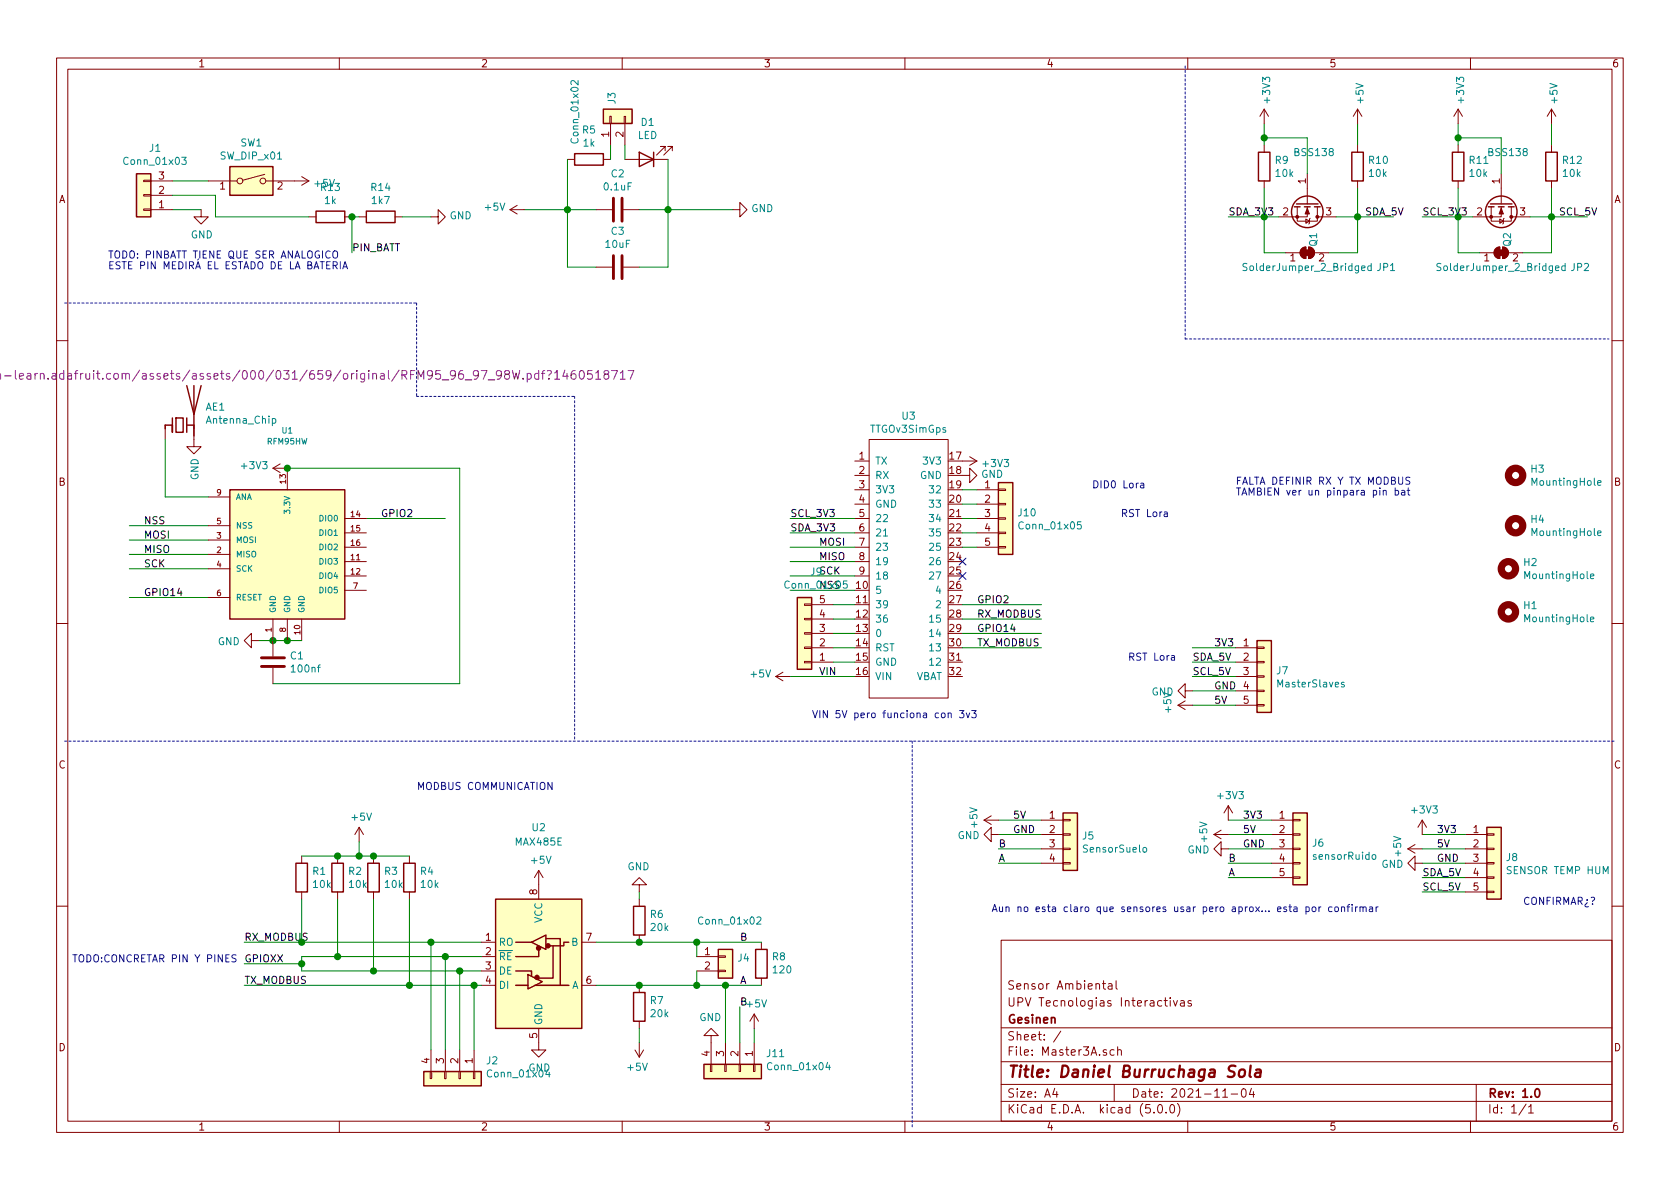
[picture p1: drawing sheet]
EESchema Schematic File Version 4
EELAYER 30 0
EELAYER END
$Descr A4 11693 8268
encoding utf-8
Sheet 1 1
Title "Daniel Burruchaga Sola"
Date "2021-11-04"
Rev "1.0"
Comp "Gesinen "
Comment1 "UPV Tecnologias Interactivas "
Comment2 "Sensor Ambiental"
Comment3 ""
Comment4 ""
$EndDescr
$Comp
L Master3A-rescue:Master3A-rescue_TTGOv3SimGps-TTGO U3
U 1 1
P 6300 3800
F 0 "U3" H 6325 4715 50  0000 C CNN
F 1 "TTGOv3SimGps" H 6325 4624 50  0000 C CNN
F 2 "TTGO:TTGo_sinGuia" H 6250 4150 50  0001 C CNN
F 3 "" H 6250 4150 50  0001 C CNN
	1    6300 3800
	1    0    0    -1  
$EndComp
Text Notes 5650 5000 0    50   ~ 0
VIN 5V pero funciona con 3v3\n
$Comp
L Master3A-rescue:power_GND #PWR01
U 1 1
P 6700 3300
F 0 "#PWR01" H 6700 3050 50  0001 C CNN
F 1 "GND" V 6705 3172 50  0000 R CNN
F 2 "" H 6700 3300 50  0001 C CNN
F 3 "" H 6700 3300 50  0001 C CNN
	1    6700 3300
	0    -1   -1   0   
$EndComp
$Comp
L Master3A-rescue:power_+3V3 #PWR02
U 1 1
P 6700 3200
F 0 "#PWR02" H 6700 3050 50  0001 C CNN
F 1 "+3V3" V 6715 3328 50  0000 L CNN
F 2 "" H 6700 3200 50  0001 C CNN
F 3 "" H 6700 3200 50  0001 C CNN
	1    6700 3200
	0    1    1    0   
$EndComp
Wire Wire Line
	5950 4700 5500 4700
Text Label 5700 4700 0    50   ~ 0
VIN
Wire Wire Line
	5950 4000 5500 4000
Text Label 5700 4100 0    50   ~ 0
NSS
Wire Wire Line
	5950 4100 5500 4100
Text Label 5700 4000 0    50   ~ 0
SCK
Wire Wire Line
	5950 3800 5500 3800
Text Label 5700 3900 0    50   ~ 0
MISO
Wire Wire Line
	5950 3900 5500 3900
Text Label 5700 3800 0    50   ~ 0
MOSI
Wire Wire Line
	1200 1250 1450 1250
Wire Wire Line
	1200 1450 1400 1450
$Comp
L Master3A-rescue:power_GND #PWR03
U 1 1
P 1400 1450
F 0 "#PWR03" H 1400 1200 50  0001 C CNN
F 1 "GND" H 1405 1277 50  0000 C CNN
F 2 "" H 1400 1450 50  0001 C CNN
F 3 "" H 1400 1450 50  0001 C CNN
	1    1400 1450
	1    0    0    -1  
$EndComp
$Comp
L Master3A-rescue:power_+5V #PWR04
U 1 1
P 2050 1250
F 0 "#PWR04" H 2050 1100 50  0001 C CNN
F 1 "+5V" V 2065 1378 50  0000 L CNN
F 2 "" H 2050 1250 50  0001 C CNN
F 3 "" H 2050 1250 50  0001 C CNN
	1    2050 1250
	0    1    1    0   
$EndComp
$Comp
L Master3A-rescue:Switch_SW_DIP_x01 SW1
U 1 1
P 1750 1250
F 0 "SW1" H 1750 1517 50  0000 C CNN
F 1 "SW_DIP_x01" H 1750 1426 50  0000 C CNN
F 2 "Connector_PinHeader_2.54mm:PinHeader_1x02_P2.54mm_Vertical" H 1750 1250 50  0001 C CNN
F 3 "" H 1750 1250 50  0001 C CNN
	1    1750 1250
	1    0    0    -1  
$EndComp
Text Notes 6900 6350 0    50   ~ 0
Aun no esta claro que sensores usar pero aprox... esta por confirmar 
$Comp
L Master3A-rescue:power_+5V #PWR05
U 1 1
P 5500 4700
F 0 "#PWR05" H 5500 4550 50  0001 C CNN
F 1 "+5V" V 5515 4828 50  0000 L CNN
F 2 "" H 5500 4700 50  0001 C CNN
F 3 "" H 5500 4700 50  0001 C CNN
	1    5500 4700
	0    -1   -1   0   
$EndComp
$Comp
L Master3A-rescue:Interface_UART_MAX485E U2
U 1 1
P 3750 6650
F 0 "U2" H 3750 7550 50  0000 C CNN
F 1 "MAX485E" H 3750 7450 50  0000 C CNN
F 2 "Package_SO:SOP-8_5.28x5.23mm_P1.27mm" H 3750 5950 50  0001 C CNN
F 3 "https://datasheets.maximintegrated.com/en/ds/MAX1487E-MAX491E.pdf" H 3750 6700 50  0001 C CNN
	1    3750 6650
	1    0    0    -1  
$EndComp
$Comp
L Master3A-rescue:Device_R R4
U 1 1
P 2850 6100
F 0 "R4" H 2920 6146 50  0000 L CNN
F 1 "10k" H 2920 6055 50  0000 L CNN
F 2 "Resistor_SMD:R_0805_2012Metric_Pad1.15x1.40mm_HandSolder" V 2780 6100 50  0001 C CNN
F 3 "~" H 2850 6100 50  0001 C CNN
	1    2850 6100
	1    0    0    -1  
$EndComp
$Comp
L Master3A-rescue:Device_R R3
U 1 1
P 2600 6100
F 0 "R3" H 2670 6146 50  0000 L CNN
F 1 "10k" H 2670 6055 50  0000 L CNN
F 2 "Resistor_SMD:R_0805_2012Metric_Pad1.15x1.40mm_HandSolder" V 2530 6100 50  0001 C CNN
F 3 "~" H 2600 6100 50  0001 C CNN
	1    2600 6100
	1    0    0    -1  
$EndComp
$Comp
L Master3A-rescue:Device_R R2
U 1 1
P 2350 6100
F 0 "R2" H 2420 6146 50  0000 L CNN
F 1 "10k" H 2420 6055 50  0000 L CNN
F 2 "Resistor_SMD:R_0805_2012Metric_Pad1.15x1.40mm_HandSolder" V 2280 6100 50  0001 C CNN
F 3 "~" H 2350 6100 50  0001 C CNN
	1    2350 6100
	1    0    0    -1  
$EndComp
$Comp
L Master3A-rescue:Device_R R1
U 1 1
P 2100 6100
F 0 "R1" H 2170 6146 50  0000 L CNN
F 1 "10k" H 2170 6055 50  0000 L CNN
F 2 "Resistor_SMD:R_0805_2012Metric_Pad1.15x1.40mm_HandSolder" V 2030 6100 50  0001 C CNN
F 3 "~" H 2100 6100 50  0001 C CNN
	1    2100 6100
	1    0    0    -1  
$EndComp
Wire Wire Line
	1700 6550 2100 6550
Wire Wire Line
	2100 6750 2600 6750
Wire Wire Line
	2100 6250 2100 6550
Connection ~ 2100 6550
Wire Wire Line
	2350 6250 2350 6650
Connection ~ 2350 6650
Wire Wire Line
	2100 6650 2350 6650
Wire Wire Line
	2600 6250 2600 6750
Connection ~ 2600 6750
Wire Wire Line
	2850 6250 2850 6850
Connection ~ 2850 6850
Wire Wire Line
	1700 6850 2850 6850
Wire Wire Line
	2100 5950 2350 5950
Connection ~ 2350 5950
Connection ~ 2600 5950
$Comp
L Master3A-rescue:power_+5V #PWR06
U 1 1
P 2500 5850
F 0 "#PWR06" H 2500 5700 50  0001 C CNN
F 1 "+5V" H 2515 6023 50  0000 C CNN
F 2 "" H 2500 5850 50  0001 C CNN
F 3 "" H 2500 5850 50  0001 C CNN
	1    2500 5850
	1    0    0    -1  
$EndComp
Wire Wire Line
	2500 5850 2500 5950
Connection ~ 2500 5950
$Comp
L Master3A-rescue:power_GND #PWR07
U 1 1
P 3750 7250
F 0 "#PWR07" H 3750 7000 50  0001 C CNN
F 1 "GND" H 3755 7077 50  0000 C CNN
F 2 "" H 3750 7250 50  0001 C CNN
F 3 "" H 3750 7250 50  0001 C CNN
	1    3750 7250
	1    0    0    -1  
$EndComp
$Comp
L Master3A-rescue:power_+5V #PWR08
U 1 1
P 3750 6150
F 0 "#PWR08" H 3750 6000 50  0001 C CNN
F 1 "+5V" H 3765 6323 50  0000 C CNN
F 2 "" H 3750 6150 50  0001 C CNN
F 3 "" H 3750 6150 50  0001 C CNN
	1    3750 6150
	1    0    0    -1  
$EndComp
$Comp
L Master3A-rescue:Device_R R7
U 1 1
P 4450 7000
F 0 "R7" H 4520 7046 50  0000 L CNN
F 1 "20k" H 4520 6955 50  0000 L CNN
F 2 "Resistor_SMD:R_0805_2012Metric_Pad1.15x1.40mm_HandSolder" V 4380 7000 50  0001 C CNN
F 3 "~" H 4450 7000 50  0001 C CNN
	1    4450 7000
	1    0    0    -1  
$EndComp
$Comp
L Master3A-rescue:Device_R R6
U 1 1
P 4450 6400
F 0 "R6" H 4520 6446 50  0000 L CNN
F 1 "20k" H 4520 6355 50  0000 L CNN
F 2 "Resistor_SMD:R_0805_2012Metric_Pad1.15x1.40mm_HandSolder" V 4380 6400 50  0001 C CNN
F 3 "~" H 4450 6400 50  0001 C CNN
	1    4450 6400
	1    0    0    -1  
$EndComp
Wire Wire Line
	4150 6550 4450 6550
Connection ~ 4450 6550
Wire Wire Line
	4150 6850 4450 6850
$Comp
L Master3A-rescue:Connector_Generic_Conn_01x02 J4
U 1 1
P 5050 6650
F 0 "J4" H 5130 6642 50  0000 L CNN
F 1 "Conn_01x02" H 4850 6900 50  0000 L CNN
F 2 "Connector_PinHeader_2.54mm:PinHeader_1x02_P2.54mm_Vertical" H 5050 6650 50  0001 C CNN
F 3 "~" H 5050 6650 50  0001 C CNN
	1    5050 6650
	1    0    0    -1  
$EndComp
Wire Wire Line
	4850 6550 4850 6650
Wire Wire Line
	4850 6850 4850 6750
Connection ~ 4450 6850
Wire Wire Line
	4450 6200 4450 6250
$Comp
L Master3A-rescue:power_+5V #PWR09
U 1 1
P 4450 7250
F 0 "#PWR09" H 4450 7100 50  0001 C CNN
F 1 "+5V" H 4465 7423 50  0000 C CNN
F 2 "" H 4450 7250 50  0001 C CNN
F 3 "" H 4450 7250 50  0001 C CNN
	1    4450 7250
	-1   0    0    1   
$EndComp
Wire Wire Line
	4450 7150 4450 7250
$Comp
L Master3A-rescue:power_GND #PWR010
U 1 1
P 4450 6200
F 0 "#PWR010" H 4450 5950 50  0001 C CNN
F 1 "GND" H 4455 6027 50  0000 C CNN
F 2 "" H 4450 6200 50  0001 C CNN
F 3 "" H 4450 6200 50  0001 C CNN
	1    4450 6200
	-1   0    0    1   
$EndComp
$Comp
L Master3A-rescue:Device_R R8
U 1 1
P 5300 6700
F 0 "R8" H 5230 6654 50  0000 R CNN
F 1 "120" H 5230 6745 50  0000 R CNN
F 2 "Resistor_SMD:R_0805_2012Metric_Pad1.15x1.40mm_HandSolder" V 5230 6700 50  0001 C CNN
F 3 "~" H 5300 6700 50  0001 C CNN
	1    5300 6700
	-1   0    0    1   
$EndComp
Connection ~ 4850 6550
Connection ~ 4850 6850
$Comp
L Master3A-rescue:Device_R R5
U 1 1
P 4100 1100
F 0 "R5" V 3893 1100 50  0000 C CNN
F 1 "1k" V 3984 1100 50  0000 C CNN
F 2 "Resistor_SMD:R_0805_2012Metric_Pad1.15x1.40mm_HandSolder" V 4030 1100 50  0001 C CNN
F 3 "~" H 4100 1100 50  0001 C CNN
	1    4100 1100
	0    1    1    0   
$EndComp
$Comp
L Master3A-rescue:Device_LED D1
U 1 1
P 4500 1100
F 0 "D1" H 4492 845 50  0000 C CNN
F 1 "LED" H 4492 936 50  0000 C CNN
F 2 "Diode_SMD:D_0805_2012Metric_Pad1.15x1.40mm_HandSolder" H 4500 1100 50  0001 C CNN
F 3 "~" H 4500 1100 50  0001 C CNN
	1    4500 1100
	-1   0    0    1   
$EndComp
$Comp
L Master3A-rescue:Device_C C3
U 1 1
P 4300 1850
F 0 "C3" V 4048 1850 50  0000 C CNN
F 1 "10uF" V 4139 1850 50  0000 C CNN
F 2 "Capacitor_SMD:C_1206_3216Metric_Pad1.42x1.75mm_HandSolder" H 4338 1700 50  0001 C CNN
F 3 "~" H 4300 1850 50  0001 C CNN
	1    4300 1850
	0    1    1    0   
$EndComp
$Comp
L Master3A-rescue:Device_C C2
U 1 1
P 4300 1450
F 0 "C2" V 4048 1450 50  0000 C CNN
F 1 "0.1uF" V 4139 1450 50  0000 C CNN
F 2 "Capacitor_SMD:C_1206_3216Metric_Pad1.42x1.75mm_HandSolder" H 4338 1300 50  0001 C CNN
F 3 "~" H 4300 1450 50  0001 C CNN
	1    4300 1450
	0    1    1    0   
$EndComp
Wire Wire Line
	4650 1100 4650 1450
Wire Wire Line
	4450 1450 4650 1450
Wire Wire Line
	4650 1850 4450 1850
Connection ~ 4650 1450
Wire Wire Line
	3950 1100 3950 1450
Wire Wire Line
	3650 1450 3950 1450
Wire Wire Line
	3950 1850 4150 1850
Connection ~ 3950 1450
$Comp
L Master3A-rescue:power_GND #PWR011
U 1 1
P 5100 1450
F 0 "#PWR011" H 5100 1200 50  0001 C CNN
F 1 "GND" V 5105 1322 50  0000 R CNN
F 2 "" H 5100 1450 50  0001 C CNN
F 3 "" H 5100 1450 50  0001 C CNN
	1    5100 1450
	0    -1   -1   0   
$EndComp
$Comp
L Master3A-rescue:Connector_Generic_Conn_01x02 J3
U 1 1
P 4250 800
F 0 "J3" H 4330 792 50  0000 L CNN
F 1 "Conn_01x02" H 4050 1050 50  0000 L CNN
F 2 "Connector_PinHeader_2.54mm:PinHeader_1x02_P2.54mm_Vertical" H 4250 800 50  0001 C CNN
F 3 "~" H 4250 800 50  0001 C CNN
	1    4250 800 
	0    -1   -1   0   
$EndComp
Wire Wire Line
	4250 1100 4250 1000
Wire Wire Line
	4350 1100 4350 1000
Text Notes 2900 5500 0    50   ~ 0
MODBUS COMMUNICATION
Wire Wire Line
	10200 5900 9900 5900
Wire Wire Line
	10200 6000 9900 6000
Wire Wire Line
	10200 6100 9900 6100
Wire Wire Line
	10200 6200 9900 6200
Text Label 10000 5900 0    50   ~ 0
5V
Text Label 10000 6000 0    50   ~ 0
GND
$Comp
L Master3A-rescue:power_+5V #PWR012
U 1 1
P 9900 5900
F 0 "#PWR012" H 9900 5750 50  0001 C CNN
F 1 "+5V" H 9915 6073 50  0000 C CNN
F 2 "" H 9900 5900 50  0001 C CNN
F 3 "" H 9900 5900 50  0001 C CNN
	1    9900 5900
	0    -1   -1   0   
$EndComp
$Comp
L Master3A-rescue:power_GND #PWR013
U 1 1
P 9900 6000
F 0 "#PWR013" H 9900 5750 50  0001 C CNN
F 1 "GND" V 9905 5872 50  0000 R CNN
F 2 "" H 9900 6000 50  0001 C CNN
F 3 "" H 9900 6000 50  0001 C CNN
	1    9900 6000
	0    1    1    0   
$EndComp
$Comp
L Master3A-rescue:Connector_Generic_Conn_01x05 J8
U 1 1
P 10400 6000
F 0 "J8" H 10479 6042 50  0000 L CNN
F 1 "SENSOR TEMP HUM" H 10479 5951 50  0000 L CNN
F 2 "Connector_JST:JST_PH_B5B-PH-K_1x05_P2.00mm_Vertical" H 10400 6000 50  0001 C CNN
F 3 "~" H 10400 6000 50  0001 C CNN
	1    10400 6000
	1    0    0    -1  
$EndComp
Wire Wire Line
	10200 5800 9900 5800
Text Label 10000 5800 0    50   ~ 0
3V3
$Comp
L Master3A-rescue:power_+3V3 #PWR014
U 1 1
P 9900 5800
F 0 "#PWR014" H 9900 5650 50  0001 C CNN
F 1 "+3V3" H 9915 5973 50  0000 C CNN
F 2 "" H 9900 5800 50  0001 C CNN
F 3 "" H 9900 5800 50  0001 C CNN
	1    9900 5800
	1    0    0    -1  
$EndComp
$Comp
L Master3A-rescue:power_+5V #PWR015
U 1 1
P 3650 1450
F 0 "#PWR015" H 3650 1300 50  0001 C CNN
F 1 "+5V" V 3665 1578 50  0000 L CNN
F 2 "" H 3650 1450 50  0001 C CNN
F 3 "" H 3650 1450 50  0001 C CNN
	1    3650 1450
	0    -1   -1   0   
$EndComp
Text Notes 10600 6300 0    50   ~ 0
CONFIRMAR¿?\n
Text Label 5150 6550 0    50   ~ 0
B
Text Label 5150 6850 0    50   ~ 0
A
Wire Wire Line
	2100 6650 2100 6700
Text Label 1700 6550 0    50   ~ 0
RX_MODBUS
Text Label 1700 6850 0    50   ~ 0
TX_MODBUS
Connection ~ 2100 6700
Wire Wire Line
	1700 6700 2100 6700
Text Label 1700 6700 0    50   ~ 0
GPIOXX
Text Notes 500  6700 0    50   ~ 0
TODO:CONCRETAR PIN Y PINES\n
$Comp
L Master3A-rescue:Connector_Generic_Conn_01x03 J1
U 1 1
P 1000 1350
F 0 "J1" H 920 1025 50  0000 C CNN
F 1 "Conn_01x03" H 920 1116 50  0000 C CNN
F 2 "Connector_PinHeader_2.54mm:PinHeader_1x03_P2.54mm_Vertical" H 1000 1350 50  0001 C CNN
F 3 "~" H 1000 1350 50  0001 C CNN
	1    1000 1350
	-1   0    0    1   
$EndComp
Wire Wire Line
	1200 1350 1500 1350
Text Notes 750  1950 0    50   ~ 0
TODO: PINBATT TIENE QUE SER ANALOGICO\nESTE PIN MEDIRÁ EL ESTADO DE LA BATERIA\n\n
Wire Wire Line
	6700 4400 7250 4400
Text Label 6800 4400 0    50   ~ 0
GPIO14
Wire Wire Line
	6700 4200 7250 4200
Text Label 6800 4200 0    50   ~ 0
GPIO2
Text Notes 350  8350 0    50   ~ 0
https://es.aliexpress.com/item/1005001359657779.html?src=google%2Chttps%3A%2F%2Fwww.aliexpress.com%2Fitem%2F1005001359657779.html%3F_randl_currency%3DEUR&src=google&src=google&albch=shopping&acnt=439-079-4345&slnk=&plac=&mtctp=&albbt=Google_7_shopping&gclsrc=aw.ds&albagn=888888&ds_e_adid=438858099979&ds_e_matchtype=&ds_e_device=c&ds_e_network=u&ds_e_product_group_id=883147840299&ds_e_product_id=es1005001359657779&ds_e_product_merchant_id=101171402&ds_e_product_country=ES&ds_e_product_language=es&ds_e_product_channel=online&ds_e_product_store_id=&ds_url_v=2&ds_dest_url=https%3A%2F%2Fs.click.aliexpress.com%2Fdeep_link.htm%3Faff_short_key%3DUneMJZVf&albcp=10191226958&albag=102259630456&isSmbAutoCall=false&needSmbHouyi=false&gclid=Cj0KCQiAsqOMBhDFARIsAFBTN3f0AL_SVhrWTl9d-SthGvmfuoq4bwtWtjJmG87wOl-F1FKmeiQRbW8aAmVfEALw_wcB&aff_fcid=f5d504764dfc419191d0ab642615e400-1636397437392-02716-UneMJZVf&aff_fsk=UneMJZVf&aff_platform=aaf&sk=UneMJZVf&aff_trace_key=f5d504764dfc419191d0ab642615e400-1636397437392-02716-UneMJZVf&terminal_id=947cb51e9fbf47ec9faaf93292b05dc2
$Comp
L Master3A-rescue:Connector_Generic_Conn_01x04 J2
U 1 1
P 3200 7500
F 0 "J2" V 3073 7680 50  0000 L CNN
F 1 "Conn_01x04" V 3164 7680 50  0000 L CNN
F 2 "Connector_PinHeader_2.54mm:PinHeader_1x04_P2.54mm_Vertical" H 3200 7500 50  0001 C CNN
F 3 "~" H 3200 7500 50  0001 C CNN
	1    3200 7500
	0    1    1    0   
$EndComp
Wire Wire Line
	3300 6850 3300 7300
Connection ~ 3300 6850
Wire Wire Line
	3200 6750 3200 7300
Connection ~ 3200 6750
Wire Wire Line
	3100 6650 3100 7300
Connection ~ 3100 6650
Wire Wire Line
	3000 6550 3000 7300
Connection ~ 3000 6550
Text Notes 7800 3600 0    50   ~ 0
RST Lora\n
Text Notes 7600 3400 0    50   ~ 0
DID0 Lora\n
Wire Wire Line
	5500 3700 5950 3700
Wire Wire Line
	5950 3600 5500 3600
$Comp
L Master3A-rescue:Transistor_FET_BSS138 Q2
U 1 1
P 10450 1400
F 0 "Q2" H 10655 1446 50  0000 L CNN
F 1 "BSS138" V 10100 1300 50  0000 L CNN
F 2 "Package_TO_SOT_SMD:SOT-23" H 10650 1325 50  0001 L CIN
F 3 "https://www.fairchildsemi.com/datasheets/BS/BSS138.pdf" H 10450 1400 50  0001 L CNN
	1    10450 1400
	0    1    1    0   
$EndComp
$Comp
L Master3A-rescue:Device_R R12
U 1 1
P 10800 1150
F 0 "R12" H 10870 1196 50  0000 L CNN
F 1 "10k" H 10870 1105 50  0000 L CNN
F 2 "Resistor_SMD:R_0805_2012Metric_Pad1.15x1.40mm_HandSolder" V 10730 1150 50  0001 C CNN
F 3 "~" H 10800 1150 50  0001 C CNN
	1    10800 1150
	1    0    0    -1  
$EndComp
$Comp
L Master3A-rescue:Device_R R11
U 1 1
P 10150 1150
F 0 "R11" H 10220 1196 50  0000 L CNN
F 1 "10k" H 10220 1105 50  0000 L CNN
F 2 "Resistor_SMD:R_0805_2012Metric_Pad1.15x1.40mm_HandSolder" V 10080 1150 50  0001 C CNN
F 3 "~" H 10150 1150 50  0001 C CNN
	1    10150 1150
	1    0    0    -1  
$EndComp
$Comp
L Master3A-rescue:Jumper_SolderJumper_2_Bridged JP2
U 1 1
P 10450 1750
F 0 "JP2" H 11000 1650 50  0000 C CNN
F 1 "SolderJumper_2_Bridged" H 10450 1650 50  0000 C CNN
F 2 "Connector_PinHeader_2.54mm:PinHeader_1x02_P2.54mm_Vertical" H 10450 1750 50  0001 C CNN
F 3 "~" H 10450 1750 50  0001 C CNN
	1    10450 1750
	1    0    0    -1  
$EndComp
Wire Wire Line
	10800 1000 10800 850 
Wire Wire Line
	10150 850  10150 950 
Wire Wire Line
	10150 1300 10150 1500
Wire Wire Line
	9900 1500 10150 1500
Wire Wire Line
	10650 1500 10800 1500
Wire Wire Line
	10800 1300 10800 1500
Wire Wire Line
	10450 1200 10450 950 
Wire Wire Line
	10450 950  10150 950 
Connection ~ 10150 950 
Connection ~ 10800 1500
Connection ~ 10150 1500
Wire Wire Line
	10150 1750 10300 1750
Wire Wire Line
	10800 1750 10600 1750
Text Label 10850 1500 0    50   ~ 0
SCL_5V
Text Label 9900 1500 0    50   ~ 0
SCL_3V3
$Comp
L Master3A-rescue:power_+3V3 #PWR016
U 1 1
P 10150 850
F 0 "#PWR016" H 10150 700 50  0001 C CNN
F 1 "+3V3" V 10165 978 50  0000 L CNN
F 2 "" H 10150 850 50  0001 C CNN
F 3 "" H 10150 850 50  0001 C CNN
	1    10150 850 
	1    0    0    -1  
$EndComp
$Comp
L Master3A-rescue:power_+5V #PWR017
U 1 1
P 10800 850
F 0 "#PWR017" H 10800 700 50  0001 C CNN
F 1 "+5V" V 10815 978 50  0000 L CNN
F 2 "" H 10800 850 50  0001 C CNN
F 3 "" H 10800 850 50  0001 C CNN
	1    10800 850 
	1    0    0    -1  
$EndComp
$Comp
L Master3A-rescue:Transistor_FET_BSS138 Q1
U 1 1
P 9100 1400
F 0 "Q1" H 9305 1446 50  0000 L CNN
F 1 "BSS138" V 8750 1300 50  0000 L CNN
F 2 "Package_TO_SOT_SMD:SOT-23" H 9300 1325 50  0001 L CIN
F 3 "https://www.fairchildsemi.com/datasheets/BS/BSS138.pdf" H 9100 1400 50  0001 L CNN
	1    9100 1400
	0    1    1    0   
$EndComp
$Comp
L Master3A-rescue:Device_R R10
U 1 1
P 9450 1150
F 0 "R10" H 9520 1196 50  0000 L CNN
F 1 "10k" H 9520 1105 50  0000 L CNN
F 2 "Resistor_SMD:R_0805_2012Metric_Pad1.15x1.40mm_HandSolder" V 9380 1150 50  0001 C CNN
F 3 "~" H 9450 1150 50  0001 C CNN
	1    9450 1150
	1    0    0    -1  
$EndComp
$Comp
L Master3A-rescue:Device_R R9
U 1 1
P 8800 1150
F 0 "R9" H 8870 1196 50  0000 L CNN
F 1 "10k" H 8870 1105 50  0000 L CNN
F 2 "Resistor_SMD:R_0805_2012Metric_Pad1.15x1.40mm_HandSolder" V 8730 1150 50  0001 C CNN
F 3 "~" H 8800 1150 50  0001 C CNN
	1    8800 1150
	1    0    0    -1  
$EndComp
Wire Wire Line
	9450 1000 9450 850 
Wire Wire Line
	8800 850  8800 950 
Wire Wire Line
	8800 1300 8800 1500
Wire Wire Line
	8550 1500 8800 1500
Wire Wire Line
	9300 1500 9450 1500
Wire Wire Line
	9450 1300 9450 1500
Wire Wire Line
	9100 1200 9100 950 
Wire Wire Line
	9100 950  8800 950 
Connection ~ 8800 950 
Connection ~ 9450 1500
Connection ~ 8800 1500
Wire Wire Line
	8800 1750 8950 1750
Wire Wire Line
	9450 1750 9250 1750
Text Label 9500 1500 0    50   ~ 0
SDA_5V
Text Label 8550 1500 0    50   ~ 0
SDA_3V3
$Comp
L Master3A-rescue:power_+3V3 #PWR018
U 1 1
P 8800 850
F 0 "#PWR018" H 8800 700 50  0001 C CNN
F 1 "+3V3" V 8815 978 50  0000 L CNN
F 2 "" H 8800 850 50  0001 C CNN
F 3 "" H 8800 850 50  0001 C CNN
	1    8800 850 
	1    0    0    -1  
$EndComp
$Comp
L Master3A-rescue:power_+5V #PWR019
U 1 1
P 9450 850
F 0 "#PWR019" H 9450 700 50  0001 C CNN
F 1 "+5V" V 9465 978 50  0000 L CNN
F 2 "" H 9450 850 50  0001 C CNN
F 3 "" H 9450 850 50  0001 C CNN
	1    9450 850 
	1    0    0    -1  
$EndComp
Wire Notes Line
	6350 5150 6350 7850
Wire Notes Line
	450  2100 2900 2100
Wire Notes Line
	2900 2100 2900 2750
Wire Notes Line
	2900 2750 4000 2750
Wire Notes Line
	4000 2750 4000 5150
Wire Notes Line
	450  5150 11250 5150
Wire Notes Line
	8250 450  8250 2350
Wire Notes Line
	8250 2350 11200 2350
Text Label 2650 3600 0    50   ~ 0
GPIO2
Wire Wire Line
	2550 3600 3100 3600
Wire Wire Line
	1800 4450 1900 4450
Connection ~ 2000 4450
Connection ~ 1900 4450
$Comp
L Master3A-rescue:power_GND #PWR020
U 1 1
P 1350 3050
F 0 "#PWR020" H 1350 2800 50  0001 C CNN
F 1 "GND" V 1355 2922 50  0000 R CNN
F 2 "" H 1350 3050 50  0001 C CNN
F 3 "" H 1350 3050 50  0001 C CNN
	1    1350 3050
	1    0    0    -1  
$EndComp
Text Label 1000 4150 0    50   ~ 0
GPIO14
Wire Wire Line
	900  4150 1450 4150
Text Label 1000 3650 0    50   ~ 0
NSS
Text Label 1000 3950 0    50   ~ 0
SCK
Text Label 1000 3750 0    50   ~ 0
MOSI
Text Label 1000 3850 0    50   ~ 0
MISO
Wire Wire Line
	900  3650 1450 3650
Wire Wire Line
	900  3950 1450 3950
Wire Wire Line
	900  3750 1450 3750
Wire Wire Line
	900  3850 1450 3850
$Comp
L Master3A-rescue:Master3A-rescue_RFM95HW-RFMLIBGIT U1
U 1 1
P 2000 3600
F 0 "U1" H 2000 4214 40  0000 C CNN
F 1 "RFM95HW" H 2000 4138 40  0000 C CNN
F 2 "RF_Module:HOPERF_RFM9XW_SMD" H 2000 3600 30  0001 C CIN
F 3 "https://cdn-learn.adafruit.com/assets/assets/000/031/659/original/RFM95_96_97_98W.pdf?1460518717" H 1950 4600 60  0000 C CNN
	1    2000 3600
	1    0    0    -1  
$EndComp
$Comp
L Master3A-rescue:Device_Antenna_Chip AE1
U 1 1
P 1250 2950
F 0 "AE1" H 1429 3078 50  0000 L CNN
F 1 "Antenna_Chip" H 1429 2987 50  0000 L CNN
F 2 "Connector_Coaxial:U.FL_Hirose_U.FL-R-SMT-1_Vertical" H 1150 3125 50  0001 C CNN
F 3 "~" H 1150 3125 50  0001 C CNN
	1    1250 2950
	1    0    0    -1  
$EndComp
$Comp
L Master3A-rescue:Device_C C1
U 1 1
P 1900 4600
F 0 "C1" H 2015 4646 50  0000 L CNN
F 1 "100nf" H 2015 4555 50  0000 L CNN
F 2 "Capacitor_SMD:C_1206_3216Metric_Pad1.42x1.75mm_HandSolder" H 1938 4450 50  0001 C CNN
F 3 "~" H 1900 4600 50  0001 C CNN
	1    1900 4600
	1    0    0    -1  
$EndComp
$Comp
L Master3A-rescue:power_GND #PWR021
U 1 1
P 1800 4450
F 0 "#PWR021" H 1800 4200 50  0001 C CNN
F 1 "GND" V 1805 4322 50  0000 R CNN
F 2 "" H 1800 4450 50  0001 C CNN
F 3 "" H 1800 4450 50  0001 C CNN
	1    1800 4450
	0    1    1    0   
$EndComp
$Comp
L Master3A-rescue:power_+3V3 #PWR022
U 1 1
P 2000 3250
F 0 "#PWR022" H 2000 3100 50  0001 C CNN
F 1 "+3V3" V 2015 3378 50  0000 L CNN
F 2 "" H 2000 3250 50  0001 C CNN
F 3 "" H 2000 3250 50  0001 C CNN
	1    2000 3250
	0    -1   -1   0   
$EndComp
Wire Wire Line
	2000 3250 3200 3250
Wire Wire Line
	3200 3250 3200 4750
Wire Wire Line
	3200 4750 1900 4750
Connection ~ 2000 3250
Wire Wire Line
	7250 5700 6950 5700
Wire Wire Line
	7250 5800 6950 5800
Wire Wire Line
	7250 5900 6950 5900
Wire Wire Line
	7250 6000 6950 6000
Text Label 7050 5700 0    50   ~ 0
5V
Text Label 7050 5800 0    50   ~ 0
GND
Text Label 6950 5900 0    50   ~ 0
B
Text Label 6950 6000 0    50   ~ 0
A
$Comp
L Master3A-rescue:power_+5V #PWR023
U 1 1
P 6950 5700
F 0 "#PWR023" H 6950 5550 50  0001 C CNN
F 1 "+5V" H 6965 5873 50  0000 C CNN
F 2 "" H 6950 5700 50  0001 C CNN
F 3 "" H 6950 5700 50  0001 C CNN
	1    6950 5700
	0    -1   -1   0   
$EndComp
$Comp
L Master3A-rescue:power_GND #PWR024
U 1 1
P 6950 5800
F 0 "#PWR024" H 6950 5550 50  0001 C CNN
F 1 "GND" V 6955 5672 50  0000 R CNN
F 2 "" H 6950 5800 50  0001 C CNN
F 3 "" H 6950 5800 50  0001 C CNN
	1    6950 5800
	0    1    1    0   
$EndComp
$Comp
L Master3A-rescue:Connector_Generic_Conn_01x05 J6
U 1 1
P 9050 5900
F 0 "J6" H 9130 5942 50  0000 L CNN
F 1 "sensorRuido" H 9130 5851 50  0000 L CNN
F 2 "Connector_JST:JST_PH_B5B-PH-K_1x05_P2.00mm_Vertical" H 9050 5900 50  0001 C CNN
F 3 "~" H 9050 5900 50  0001 C CNN
	1    9050 5900
	1    0    0    -1  
$EndComp
Wire Wire Line
	8850 5700 8550 5700
Text Label 8650 5700 0    50   ~ 0
3V3
$Comp
L Master3A-rescue:power_+3V3 #PWR025
U 1 1
P 8550 5700
F 0 "#PWR025" H 8550 5550 50  0001 C CNN
F 1 "+3V3" H 8565 5873 50  0000 C CNN
F 2 "" H 8550 5700 50  0001 C CNN
F 3 "" H 8550 5700 50  0001 C CNN
	1    8550 5700
	1    0    0    -1  
$EndComp
Wire Wire Line
	8850 5800 8550 5800
Wire Wire Line
	8850 5900 8550 5900
Wire Wire Line
	8850 6000 8550 6000
Wire Wire Line
	8850 6100 8550 6100
Text Label 8650 5800 0    50   ~ 0
5V
Text Label 8650 5900 0    50   ~ 0
GND
Text Label 8550 6000 0    50   ~ 0
B
Text Label 8550 6100 0    50   ~ 0
A
$Comp
L Master3A-rescue:power_+5V #PWR026
U 1 1
P 8550 5800
F 0 "#PWR026" H 8550 5650 50  0001 C CNN
F 1 "+5V" H 8565 5973 50  0000 C CNN
F 2 "" H 8550 5800 50  0001 C CNN
F 3 "" H 8550 5800 50  0001 C CNN
	1    8550 5800
	0    -1   -1   0   
$EndComp
$Comp
L Master3A-rescue:power_GND #PWR027
U 1 1
P 8550 5900
F 0 "#PWR027" H 8550 5650 50  0001 C CNN
F 1 "GND" V 8555 5772 50  0000 R CNN
F 2 "" H 8550 5900 50  0001 C CNN
F 3 "" H 8550 5900 50  0001 C CNN
	1    8550 5900
	0    1    1    0   
$EndComp
Text Notes 8600 3450 0    50   ~ 0
FALTA DEFINIR RX Y TX MODBUS\nTAMBIEN ver un pinpara pin bat
Wire Wire Line
	1500 1350 1500 1500
Wire Wire Line
	1500 1500 2150 1500
$Comp
L Master3A-rescue:Device_R R13
U 1 1
P 2300 1500
F 0 "R13" V 2093 1500 50  0000 C CNN
F 1 "1k" V 2184 1500 50  0000 C CNN
F 2 "Resistor_SMD:R_0805_2012Metric_Pad1.15x1.40mm_HandSolder" V 2230 1500 50  0001 C CNN
F 3 "~" H 2300 1500 50  0001 C CNN
	1    2300 1500
	0    1    1    0   
$EndComp
$Comp
L Master3A-rescue:Device_R R14
U 1 1
P 2650 1500
F 0 "R14" V 2443 1500 50  0000 C CNN
F 1 "1k7" V 2534 1500 50  0000 C CNN
F 2 "Resistor_SMD:R_0805_2012Metric_Pad1.15x1.40mm_HandSolder" V 2580 1500 50  0001 C CNN
F 3 "~" H 2650 1500 50  0001 C CNN
	1    2650 1500
	0    1    1    0   
$EndComp
Wire Wire Line
	2450 1500 2500 1500
$Comp
L Master3A-rescue:power_GND #PWR028
U 1 1
P 3000 1500
F 0 "#PWR028" H 3000 1250 50  0001 C CNN
F 1 "GND" V 3005 1372 50  0000 R CNN
F 2 "" H 3000 1500 50  0001 C CNN
F 3 "" H 3000 1500 50  0001 C CNN
	1    3000 1500
	0    -1   -1   0   
$EndComp
Wire Wire Line
	2800 1500 3000 1500
Text Label 2450 1750 0    50   ~ 0
PIN_BATT
Wire Wire Line
	2450 1500 2450 1750
Connection ~ 2450 1500
Text Label 9900 6100 0    50   ~ 0
SDA_5V
Text Label 9900 6200 0    50   ~ 0
SCL_5V
Text Label 5500 3700 0    50   ~ 0
SDA_3V3
Text Label 5500 3600 0    50   ~ 0
SCL_3V3
NoConn ~ 6700 3900
NoConn ~ 6700 4000
Wire Wire Line
	6700 4300 7250 4300
Wire Wire Line
	6700 4500 7250 4500
Text Label 6800 4300 0    50   ~ 0
RX_MODBUS
Text Label 6800 4500 0    50   ~ 0
TX_MODBUS
$Comp
L Master3A-rescue:Connector_Generic_Conn_01x05 J10
U 1 1
P 7000 3600
F 0 "J10" H 7080 3642 50  0000 L CNN
F 1 "Conn_01x05" H 7080 3551 50  0000 L CNN
F 2 "Connector_PinSocket_2.54mm:PinSocket_1x05_P2.54mm_Vertical" H 7000 3600 50  0001 C CNN
F 3 "~" H 7000 3600 50  0001 C CNN
	1    7000 3600
	1    0    0    -1  
$EndComp
Wire Wire Line
	6700 3400 6800 3400
Wire Wire Line
	6700 3500 6800 3500
Wire Wire Line
	6700 3600 6800 3600
Wire Wire Line
	6700 3700 6800 3700
Wire Wire Line
	6800 3800 6700 3800
$Comp
L Master3A-rescue:Connector_Generic_Conn_01x05 J9
U 1 1
P 5600 4400
F 0 "J9" H 5518 3975 50  0000 C CNN
F 1 "Conn_01x05" H 5518 4066 50  0000 C CNN
F 2 "Connector_PinSocket_2.54mm:PinSocket_1x05_P2.54mm_Vertical" H 5600 4400 50  0001 C CNN
F 3 "~" H 5600 4400 50  0001 C CNN
	1    5600 4400
	-1   0    0    1   
$EndComp
Wire Wire Line
	5950 4200 5800 4200
Wire Wire Line
	5950 4300 5800 4300
Wire Wire Line
	5950 4400 5800 4400
Wire Wire Line
	5950 4500 5800 4500
Wire Wire Line
	5800 4600 5950 4600
$Comp
L Master3A-rescue:Connector_Generic_Conn_01x04 J11
U 1 1
P 5150 7450
F 0 "J11" V 5023 7630 50  0000 L CNN
F 1 "Conn_01x04" V 5114 7630 50  0000 L CNN
F 2 "Connector_PinHeader_2.54mm:PinHeader_1x04_P2.54mm_Vertical" H 5150 7450 50  0001 C CNN
F 3 "~" H 5150 7450 50  0001 C CNN
	1    5150 7450
	0    1    1    0   
$EndComp
Wire Wire Line
	5050 6850 5050 7250
Connection ~ 5050 6850
Wire Wire Line
	5250 7250 5250 7150
$Comp
L Master3A-rescue:power_+5V #PWR029
U 1 1
P 5250 7150
F 0 "#PWR029" H 5250 7000 50  0001 C CNN
F 1 "+5V" H 5265 7323 50  0000 C CNN
F 2 "" H 5250 7150 50  0001 C CNN
F 3 "" H 5250 7150 50  0001 C CNN
	1    5250 7150
	1    0    0    -1  
$EndComp
$Comp
L Master3A-rescue:power_GND #PWR030
U 1 1
P 4950 7250
F 0 "#PWR030" H 4950 7000 50  0001 C CNN
F 1 "GND" H 4955 7077 50  0000 C CNN
F 2 "" H 4950 7250 50  0001 C CNN
F 3 "" H 4950 7250 50  0001 C CNN
	1    4950 7250
	-1   0    0    1   
$EndComp
Wire Wire Line
	1150 3050 1150 3450
Wire Wire Line
	1150 3450 1450 3450
Wire Wire Line
	5150 7250 5150 7000
Text Label 5150 7000 0    50   ~ 0
B
$Comp
L Master3A-rescue:Jumper_SolderJumper_2_Bridged JP1
U 1 1
P 9100 1750
F 0 "JP1" H 9650 1650 50  0000 C CNN
F 1 "SolderJumper_2_Bridged" H 9100 1650 50  0000 C CNN
F 2 "Connector_PinHeader_2.54mm:PinHeader_1x02_P2.54mm_Vertical" H 9100 1750 50  0001 C CNN
F 3 "~" H 9100 1750 50  0001 C CNN
	1    9100 1750
	1    0    0    -1  
$EndComp
$Comp
L Master3A-rescue:Mechanical_MountingHole H1
U 1 1
P 10500 4250
F 0 "H1" H 10600 4296 50  0000 L CNN
F 1 "MountingHole" H 10600 4205 50  0000 L CNN
F 2 "Logo:GesinenLogo" H 10500 4250 50  0001 C CNN
F 3 "~" H 10500 4250 50  0001 C CNN
	1    10500 4250
	1    0    0    -1  
$EndComp
$Comp
L Master3A-rescue:Mechanical_MountingHole H3
U 1 1
P 10550 3300
F 0 "H3" H 10650 3346 50  0000 L CNN
F 1 "MountingHole" H 10650 3255 50  0000 L CNN
F 2 "MountingHole:MountingHole_3.2mm_M3" H 10550 3300 50  0001 C CNN
F 3 "~" H 10550 3300 50  0001 C CNN
	1    10550 3300
	1    0    0    -1  
$EndComp
$Comp
L Master3A-rescue:Mechanical_MountingHole H4
U 1 1
P 10550 3650
F 0 "H4" H 10650 3696 50  0000 L CNN
F 1 "MountingHole" H 10650 3605 50  0000 L CNN
F 2 "MountingHole:MountingHole_3.2mm_M3" H 10550 3650 50  0001 C CNN
F 3 "~" H 10550 3650 50  0001 C CNN
	1    10550 3650
	1    0    0    -1  
$EndComp
$Comp
L Master3A-rescue:Mechanical_MountingHole H2
U 1 1
P 10500 3950
F 0 "H2" H 10600 3996 50  0000 L CNN
F 1 "MountingHole" H 10600 3905 50  0000 L CNN
F 2 "MountingHole:MountingHole_3.2mm_M3" H 10500 3950 50  0001 C CNN
F 3 "~" H 10500 3950 50  0001 C CNN
	1    10500 3950
	1    0    0    -1  
$EndComp
$Comp
L Master3A-rescue:Connector_Generic_Conn_01x04 J5
U 1 1
P 7450 5800
F 0 "J5" H 7529 5792 50  0000 L CNN
F 1 "SensorSuelo" H 7529 5701 50  0000 L CNN
F 2 "TTGo:TerminalBlock_bornier-4_P5.08mm" H 7450 5800 50  0001 C CNN
F 3 "~" H 7450 5800 50  0001 C CNN
	1    7450 5800
	1    0    0    -1  
$EndComp
$Comp
L Master3A-rescue:Connector_Generic_Conn_01x05 J7
U 1 1
P 8800 4700
F 0 "J7" H 8880 4742 50  0000 L CNN
F 1 "MasterSlaves" H 8880 4651 50  0000 L CNN
F 2 "Connector_PinSocket_2.54mm:PinSocket_1x05_P2.54mm_Vertical" H 8800 4700 50  0001 C CNN
F 3 "~" H 8800 4700 50  0001 C CNN
	1    8800 4700
	1    0    0    -1  
$EndComp
Wire Wire Line
	8600 4800 8300 4800
Wire Wire Line
	8600 4900 8300 4900
Text Label 8450 4900 0    50   ~ 0
5V
Text Label 8450 4800 0    50   ~ 0
GND
$Comp
L Master3A-rescue:power_GND #PWR031
U 1 1
P 8300 4800
F 0 "#PWR031" H 8300 4550 50  0001 C CNN
F 1 "GND" V 8305 4672 50  0000 R CNN
F 2 "" H 8300 4800 50  0001 C CNN
F 3 "" H 8300 4800 50  0001 C CNN
	1    8300 4800
	0    1    1    0   
$EndComp
Text Notes 7850 4600 0    50   ~ 0
RST Lora\n
Wire Wire Line
	8600 4600 8300 4600
Wire Wire Line
	8600 4700 8300 4700
Text Label 8300 4600 0    50   ~ 0
SDA_5V
Text Label 8300 4700 0    50   ~ 0
SCL_5V
$Comp
L Master3A-rescue:power_+5V #PWR032
U 1 1
P 8300 4900
F 0 "#PWR032" H 8300 4750 50  0001 C CNN
F 1 "+5V" H 8315 5073 50  0000 C CNN
F 2 "" H 8300 4900 50  0001 C CNN
F 3 "" H 8300 4900 50  0001 C CNN
	1    8300 4900
	0    -1   -1   0   
$EndComp
Wire Wire Line
	2100 6550 3000 6550
Wire Wire Line
	2350 6650 3100 6650
Wire Wire Line
	2600 6750 3200 6750
Wire Wire Line
	2850 6850 3300 6850
Wire Wire Line
	2350 5950 2500 5950
Wire Wire Line
	2600 5950 2850 5950
Wire Wire Line
	2500 5950 2600 5950
Wire Wire Line
	4450 6550 4850 6550
Wire Wire Line
	4450 6850 4850 6850
Wire Wire Line
	4850 6550 5300 6550
Wire Wire Line
	4850 6850 5050 6850
Wire Wire Line
	4650 1450 4650 1850
Wire Wire Line
	4650 1450 5100 1450
Wire Wire Line
	3950 1450 3950 1850
Wire Wire Line
	3950 1450 4150 1450
Wire Wire Line
	2100 6700 2100 6750
Wire Wire Line
	3300 6850 3350 6850
Wire Wire Line
	3200 6750 3350 6750
Wire Wire Line
	3100 6650 3350 6650
Wire Wire Line
	3000 6550 3350 6550
Wire Wire Line
	10150 950  10150 1000
Wire Wire Line
	10800 1500 11050 1500
Wire Wire Line
	10800 1500 10800 1750
Wire Wire Line
	10150 1500 10150 1750
Wire Wire Line
	10150 1500 10250 1500
Wire Wire Line
	8800 950  8800 1000
Wire Wire Line
	9450 1500 9700 1500
Wire Wire Line
	9450 1500 9450 1750
Wire Wire Line
	8800 1500 8800 1750
Wire Wire Line
	8800 1500 8900 1500
Wire Wire Line
	2000 4450 2100 4450
Wire Wire Line
	1900 4450 2000 4450
Wire Wire Line
	5050 6850 5300 6850
Text Label 8450 4500 0    50   ~ 0
3V3
Wire Wire Line
	8600 4500 8300 4500
$EndSCHEMATC
